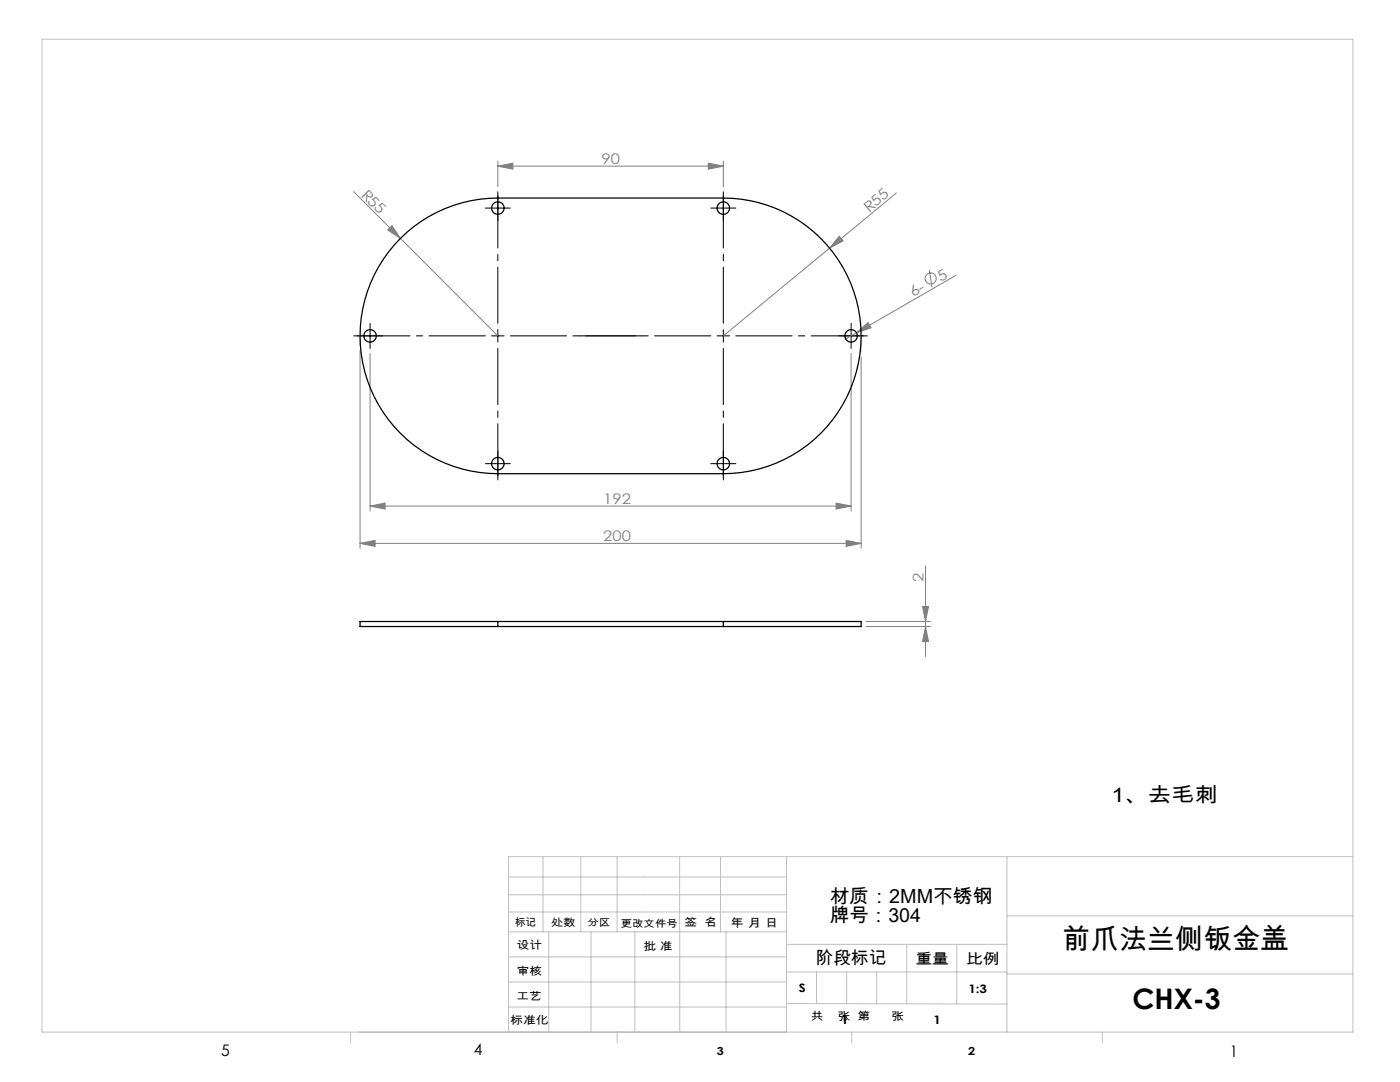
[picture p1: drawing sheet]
<svg xmlns="http://www.w3.org/2000/svg" width="279mm" height="216mm" viewBox="0 0 279 216" stroke-linecap="round" stroke-linejoin="round" font-family="sans-serif">
<g fill="none" stroke="#808080" stroke-width=".2">
<path d="M70.6 38.2l9.3 9.4M99.4 33.2l3-.6v1.2zM99.4 32.2v5.1M99.4 33.2h45M141.4 32.6l3 .6-3 .6zM144.4 32.2v5.1M178.9 38.5l-34.5 28.5M77.4 45.9l.8-.9 1.7 2.6zM79.9 47.6l19.5 19.4M167.5 47.1l.8 1-2.7 1.4zM185.5 53.9l.5 3.4M190.8 54.9l-19.9 11.5"/>
<path d="M71.9 69.9v39.5M73.9 70.5v31.5M169.9 70.5v31.5M170.9 66.4l2.3-2 .6 1zM170.9 66.4l-2.1 1.2M171.9 71.2v38.2M71.9 108.4l3-.6v1.2zM71.9 108.4h100M73.9 101l3-.6v1.2zM73.9 101h96M166.9 100.4l3 .6-3 .6zM168.9 107.8l3 .6-3 .6z"/>
<path d="M184.7 112.9v18.1M172.9 125h12.8M172.9 124h12.8M184.1 121h1.2l-.6 3zM184.7 125l.6 3h-1.2z"/>
<circle cx="185.7" cy="55.6" r="1.11"/>
</g>
<g fill="none" stroke="#000" stroke-width=".2" stroke-dasharray="30.5 1.3 1.3 1.3">
<path d="M98.1 41.5h-1.2M99.4 40.3v-1.3M99.4 42.8v1.2M100.6 41.5h1.3M143.1 41.5h-1.2M144.4 40.3v-1.3M144.4 42.8v1.2M145.6 41.5h1.3M72.6 67h-1.2M73.9 65.8v-1.3M73.9 68.3v1.2M75.1 67h1.3"/>
<path d="M168.6 67h-1.2M169.9 65.8v-1.3M169.9 68.3v1.2M171.1 67h1.3M98.1 92.5h-1.2M99.4 91.3v-1.3M99.4 93.8v1.2M100.6 92.5h1.3M143.1 92.5h-1.2M144.4 91.3v-1.3M144.4 93.8v1.2M145.6 92.5h1.3"/>
</g>
<path d="M96.9 67h-26.3M99.4 64.5v-26.2M99.4 69.5v26.3M101.9 67h26.2M141.9 67h-26.3M144.4 64.5v-26.2M144.4 69.5v26.3M146.9 67h26.2" fill="none" stroke="#000" stroke-width=".2" stroke-dasharray="30.5 1.3 1.3 1.3" stroke-dashoffset="19.3"/>
<g fill="none" stroke="#000" stroke-width=".2">
<path d="M98.1 41.5h2.5M99.4 40.3v2.5M143.1 41.5h2.5M144.4 40.3v2.5M72.6 67h2.5M73.9 65.8v2.5M98.1 67h2.5M99.4 65.8v2.5M143.1 67h2.5M144.4 65.8v2.5M168.6 67h2.5M169.9 65.8v2.5"/>
<path d="M98.1 92.5h2.5M99.4 91.3v2.5M143.1 92.5h2.5M144.4 91.3v2.5"/>
</g>
<g fill="none" stroke="#c0c0c0" stroke-width=".2">
<path d="M8.4 7.8h261.6v198.1h-261.6zM71.9 67v1.9M171.9 67v3.2M101.5 178.5h55.5M101.5 175h55.5M108.4 170.9v15M115.9 170.9v15M123.2 170.9v15M135.6 170.9v15M143.8 170.9v15M157 170.9v35M201 170.9v35"/>
<path d="M270 170.9h-168.5v35M101.5 195.9h55.5M101.5 190.9h55.5M101.5 185.9h55.5M101.5 182h55.5M109.5 185.9v20M118 185.9v20M126.7 185.9v20M135.7 185.9v20M144.9 185.9v20M157 188.4h44M157 193.9h44"/>
<path d="M163 193.9v6.4M169 193.9v6.4M175 193.9v6.4M181 188.4v11.9M191 188.4v11.9M201 194.3h69M201 182.7h69M70 205.9v2.2M101.5 200.9h55.5M123.2 205.9v2.2M157 200.2l44 .2M170 205.9v2.2"/>
<path d="M220 205.9v2.2"/>
</g>
<g fill="#808080">
<path d="M77.4 45.9l.8-.9 1.7 2.6z"/>
<path d="M170.9 66.4l2.3-2 .6 1z"/>
<path d="M167.5 47.1l.8 1-2.7 1.4z"/>
<path d="M71.9 108.4l3-.6v1.2zM168.9 107.8l3 .6-3 .6z"/>
<path d="M99.4 33.2l3-.6v1.2zM141.4 32.6l3 .6-3 .6zM73.9 101l3-.6v1.2zM166.9 100.4l3 .6-3 .6z"/>
<path d="M184.7 125l.6 3h-1.2zM184.1 121h1.2l-.6 3z"/>
</g>
<g fill="none" stroke="#000" stroke-width=".25">
<path d="M79.9 47.6a27.5 27.5 0 0 1 19.5-8.1h45a27.5 27.5 0 0 1 27.5 27.5 27.5 27.5 0 0 1-27.5 27.5h-45a27.5 27.5 0 0 1-25.5-17 27.5 27.5 0 0 1 6-29.9zM99.4 124h-27.5v1h27.5M99.4 124v1M99.4 125h45M99.4 124h45M144.4 124h27.5v1h-27.5M144.4 124v1"/>
<circle cx="99.4" cy="41.5" r="1.25"/>
<circle cx="144.4" cy="41.5" r="1.25"/>
<circle cx="73.9" cy="67" r="1.25"/>
<circle cx="169.9" cy="67" r="1.25"/>
<circle cx="99.4" cy="92.5" r="1.25"/>
<circle cx="144.4" cy="92.5" r="1.25"/>
</g>
<g font-size="5.6">
<text x="212" y="189.3">前爪法兰侧钣金盖</text>
<text x="226" y="201.3">CHX-3</text>
</g>
<text font-size="4.1" x="221.8" y="159.9">1、去毛刺</text>
<g font-size="3.9">
<text x="165.6" y="180.1">材质：2MM不锈钢</text>
<text x="165.6" y="184">牌号：304</text>
</g>
<text font-size="3.5" x="162.8" y="192.3">阶段标记</text>
<g font-size="3.2">
<text x="44.2" y="210.6">5</text>
<text x="94.6" y="210.6">4</text>
<text x="245.4" y="210.9">1</text>
</g>
<g font-size="2.9" fill="#808080">
<text x="120" y="32.7">90</text>
<text x="72" y="39.1" transform="rotate(45 72 39.1)">R55</text>
<text x="173.5" y="42.4" transform="rotate(-40 173.5 42.4)">R55</text>
<text x="182.3" y="59.3" transform="rotate(-30 182.3 59.3)">6-</text>
<text x="187.8" y="56.2" transform="rotate(-30 187.8 56.2)">5</text>
<text x="120.4" y="100.6">192</text>
<text x="120.4" y="108">200</text>
<text x="184.3" y="116.2" transform="rotate(-90 184.3 116.2)">2</text>
</g>
<g font-size="2.9">
<text x="182.7" y="192.3">重量</text>
<text x="192.8" y="192.4">比例</text>
</g>
<g font-size="2.3">
<text x="145.8" y="185">年 月 日</text>
<text x="159.4" y="198">S</text>
<text x="193.3" y="198.2">1:3</text>
<text x="167.9" y="204.4">1</text>
<text x="186.3" y="204.4">1</text>
</g>
<g font-size="2.2">
<text x="136.6" y="184.8">签 名</text>
<text x="103.1" y="189.5">设计</text>
<text x="128.4" y="189.5">批 准</text>
<text x="103.1" y="194.5">审核</text>
<text x="103" y="199.6">工艺</text>
<text x="161.8" y="203.5">共</text>
<text x="167.2" y="203.5">张 第</text>
<text x="177.9" y="203.5">张</text>
<text x="101.8" y="204.4">标准化</text>
<text x="143.1" y="210.5">3</text>
<text x="193.2" y="210.5">2</text>
</g>
<g font-size="2.1">
<text x="102.8" y="184.7">标记</text>
<text x="110" y="184.8">处数</text>
</g>
<g font-size="2">
<text x="117.3" y="184.8">分区</text>
<text x="123.9" y="184.9">更改文件号</text>
</g>
</svg>
